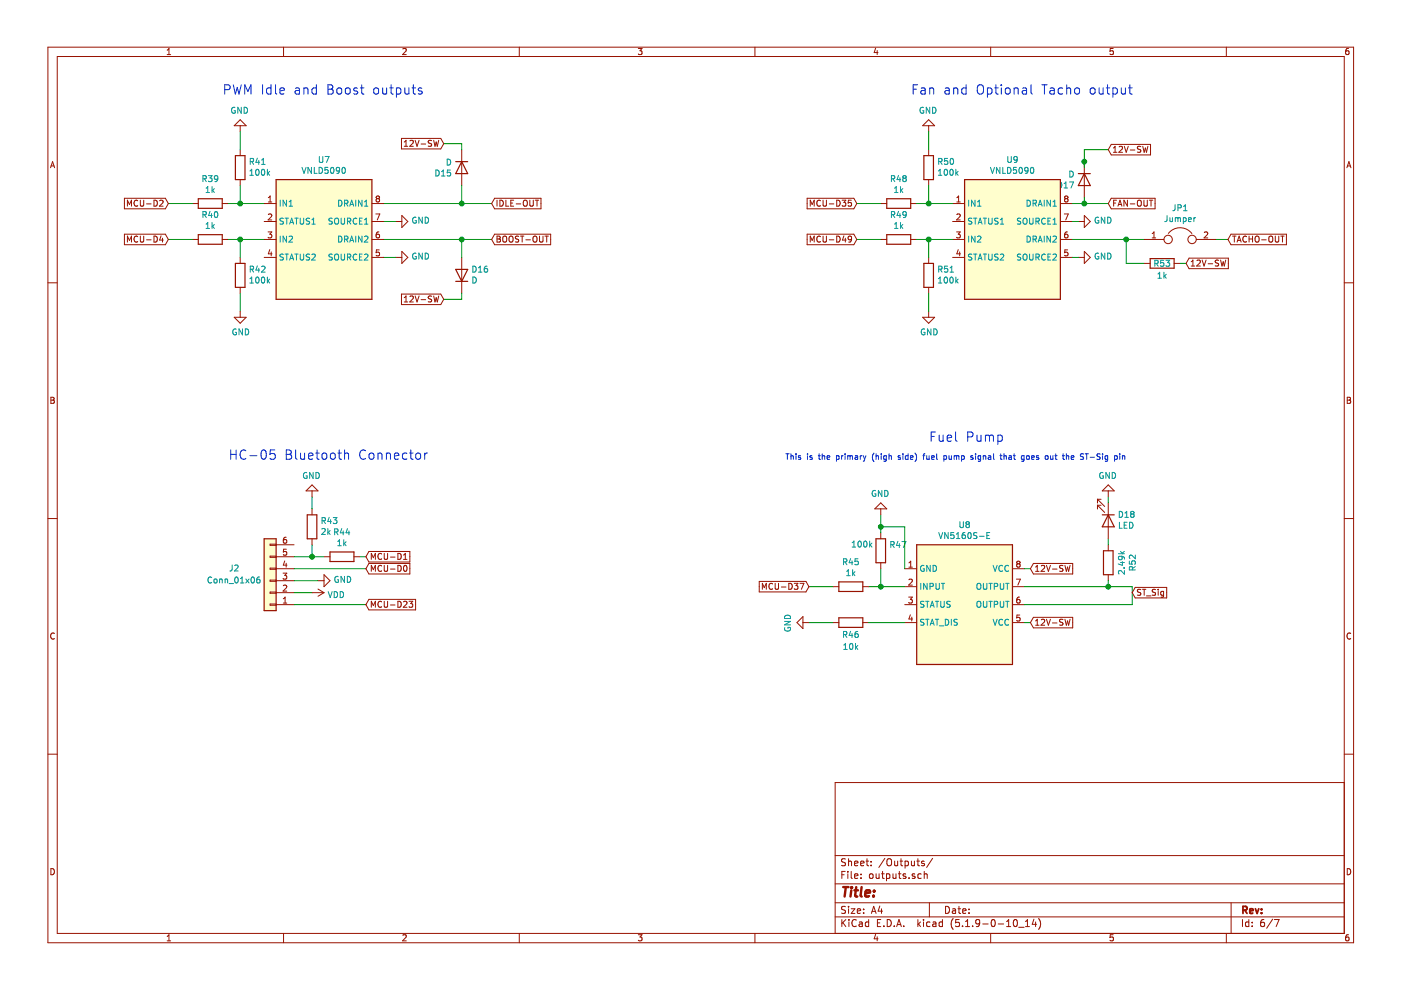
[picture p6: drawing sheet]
EESchema Schematic File Version 4
LIBS:NA6-cache
EELAYER 30 0
EELAYER END
$Descr A4 11693 8268
encoding utf-8
Sheet 6 7
Title ""
Date ""
Rev ""
Comp ""
Comment1 ""
Comment2 ""
Comment3 ""
Comment4 ""
$EndDescr
$Comp
L IC_Automotive:VNLD5090 U7
U 1 1
P 2600 1900
F 0 "U7" H 2700 2467 50  0000 C CNN
F 1 "VNLD5090" H 2700 2376 50  0000 C CNN
F 2 "Package_SO:SO-8_3.9x4.9mm_P1.27mm" H 2800 1200 50  0001 C CNN
F 3 "https://www.st.com/resource/en/datasheet/vnld5090-e.pdf" H 2600 1900 50  0001 C CNN
F 4 "STMicro" H 0   0   50  0001 C CNN "Manufacturer_Name"
F 5 "VNLD5090-E" H 0   0   50  0001 C CNN "Manufacturer_Part_Number"
F 6 "https://mouser.com/search/ProductDetail.aspx?R=0virtualkey0virtualkeyVNLD5090-E" H 0   0   50  0001 C CNN "URL"
F 7 "497-18682-ND" H 2600 1900 50  0001 C CNN "Digikey Part Number"
	1    2600 1900
	1    0    0    -1  
$EndComp
$Comp
L Device:R R39
U 1 1
P 1750 1700
F 0 "R39" V 1543 1700 50  0000 C CNN
F 1 "1k" V 1634 1700 50  0000 C CNN
F 2 "Resistor_SMD:R_0805_2012Metric_Pad1.15x1.40mm_HandSolder" V 1680 1700 50  0001 C CNN
F 3 "~" H 1750 1700 50  0001 C CNN
F 4 "Yageo" H 0   0   50  0001 C CNN "Manufacturer_Name"
F 5 "RC0805FR-071KL" H 0   0   50  0001 C CNN "Manufacturer_Part_Number"
F 6 "https://www.digikey.com/product-detail/en/yageo/RC0805FR-071KL/311-1.00KCRCT-ND/730391" H 0   0   50  0001 C CNN "URL"
F 7 "311-1.00KCRCT-ND" H 0   0   50  0001 C CNN "Digikey Part Number"
	1    1750 1700
	0    1    1    0   
$EndComp
$Comp
L Device:R R40
U 1 1
P 1750 2000
F 0 "R40" V 1543 2000 50  0000 C CNN
F 1 "1k" V 1634 2000 50  0000 C CNN
F 2 "Resistor_SMD:R_0805_2012Metric_Pad1.15x1.40mm_HandSolder" V 1680 2000 50  0001 C CNN
F 3 "~" H 1750 2000 50  0001 C CNN
F 4 "Yageo" H 0   0   50  0001 C CNN "Manufacturer_Name"
F 5 "RC0805FR-071KL" H 0   0   50  0001 C CNN "Manufacturer_Part_Number"
F 6 "https://www.digikey.com/product-detail/en/yageo/RC0805FR-071KL/311-1.00KCRCT-ND/730391" H 0   0   50  0001 C CNN "URL"
F 7 "311-1.00KCRCT-ND" H 0   0   50  0001 C CNN "Digikey Part Number"
	1    1750 2000
	0    1    1    0   
$EndComp
$Comp
L Device:R R42
U 1 1
P 2000 2300
F 0 "R42" H 1930 2254 50  0000 R CNN
F 1 "100k" H 1930 2345 50  0000 R CNN
F 2 "Resistor_SMD:R_0805_2012Metric_Pad1.15x1.40mm_HandSolder" V 1930 2300 50  0001 C CNN
F 3 "~" H 2000 2300 50  0001 C CNN
F 4 "Yageo" H 0   0   50  0001 C CNN "Manufacturer_Name"
F 5 "RC0805FR-07100KL" H 0   0   50  0001 C CNN "Manufacturer_Part_Number"
F 6 "https://www.digikey.com/product-detail/en/yageo/RC0805FR-07100KL/311-100KCRCT-ND/730491" H 0   0   50  0001 C CNN "URL"
F 7 "311-100KCRCT-ND" H 0   0   50  0001 C CNN "Digikey Part Number"
	1    2000 2300
	-1   0    0    1   
$EndComp
$Comp
L Device:R R41
U 1 1
P 2000 1400
F 0 "R41" H 1930 1354 50  0000 R CNN
F 1 "100k" H 1930 1445 50  0000 R CNN
F 2 "Resistor_SMD:R_0805_2012Metric_Pad1.15x1.40mm_HandSolder" V 1930 1400 50  0001 C CNN
F 3 "~" H 2000 1400 50  0001 C CNN
F 4 "Yageo" H 0   0   50  0001 C CNN "Manufacturer_Name"
F 5 "RC0805FR-07100KL" H 0   0   50  0001 C CNN "Manufacturer_Part_Number"
F 6 "https://www.digikey.com/product-detail/en/yageo/RC0805FR-07100KL/311-100KCRCT-ND/730491" H 0   0   50  0001 C CNN "URL"
F 7 "311-100KCRCT-ND" H 0   0   50  0001 C CNN "Digikey Part Number"
	1    2000 1400
	-1   0    0    1   
$EndComp
$Comp
L power:GND #PWR056
U 1 1
P 2000 1100
F 0 "#PWR056" H 2000 850 50  0001 C CNN
F 1 "GND" H 2005 927 50  0000 C CNN
F 2 "" H 2000 1100 50  0001 C CNN
F 3 "" H 2000 1100 50  0001 C CNN
	1    2000 1100
	-1   0    0    1   
$EndComp
$Comp
L power:GND #PWR057
U 1 1
P 2000 2600
F 0 "#PWR057" H 2000 2350 50  0001 C CNN
F 1 "GND" H 2005 2427 50  0000 C CNN
F 2 "" H 2000 2600 50  0001 C CNN
F 3 "" H 2000 2600 50  0001 C CNN
	1    2000 2600
	1    0    0    -1  
$EndComp
Wire Wire Line
	2000 2450 2000 2600
Wire Wire Line
	1900 2000 2000 2000
Wire Wire Line
	2000 2150 2000 2000
Connection ~ 2000 2000
Wire Wire Line
	2000 2000 2200 2000
Wire Wire Line
	1900 1700 2000 1700
Wire Wire Line
	2000 1550 2000 1700
Connection ~ 2000 1700
Wire Wire Line
	2000 1700 2200 1700
Wire Wire Line
	2000 1250 2000 1100
Text GLabel 1400 1700 0    50   Input ~ 0
MCU-D2
Text GLabel 1400 2000 0    50   Input ~ 0
MCU-D4
Wire Wire Line
	1400 2000 1600 2000
Wire Wire Line
	1600 1700 1400 1700
$Comp
L power:GND #PWR061
U 1 1
P 3300 1850
F 0 "#PWR061" H 3300 1600 50  0001 C CNN
F 1 "GND" V 3305 1722 50  0000 R CNN
F 2 "" H 3300 1850 50  0001 C CNN
F 3 "" H 3300 1850 50  0001 C CNN
	1    3300 1850
	0    -1   -1   0   
$EndComp
$Comp
L power:GND #PWR062
U 1 1
P 3300 2150
F 0 "#PWR062" H 3300 1900 50  0001 C CNN
F 1 "GND" V 3305 2022 50  0000 R CNN
F 2 "" H 3300 2150 50  0001 C CNN
F 3 "" H 3300 2150 50  0001 C CNN
	1    3300 2150
	0    -1   -1   0   
$EndComp
Wire Wire Line
	3300 2150 3200 2150
Wire Wire Line
	3200 1850 3300 1850
Text GLabel 4100 1700 2    50   Input ~ 0
IDLE-OUT
Text GLabel 4100 2000 2    50   Input ~ 0
BOOST-OUT
Wire Wire Line
	4100 1700 3850 1700
Wire Wire Line
	3200 2000 3850 2000
Text Notes 1850 800  0    78   ~ 0
PWM Idle and Boost outputs
$Comp
L IC_Automotive:VNLD5090 U9
U 1 1
P 8350 1900
F 0 "U9" H 8450 2467 50  0000 C CNN
F 1 "VNLD5090" H 8450 2376 50  0000 C CNN
F 2 "Package_SO:SO-8_3.9x4.9mm_P1.27mm" H 8550 1200 50  0001 C CNN
F 3 "https://www.st.com/resource/en/datasheet/vnld5090-e.pdf" H 8350 1900 50  0001 C CNN
F 4 "STMicro" H 0   0   50  0001 C CNN "Manufacturer_Name"
F 5 "VNLD5090-E" H 0   0   50  0001 C CNN "Manufacturer_Part_Number"
F 6 "https://mouser.com/search/ProductDetail.aspx?R=0virtualkey0virtualkeyVNLD5090-E" H 0   0   50  0001 C CNN "URL"
F 7 "497-18682-ND" H 8350 1900 50  0001 C CNN "Digikey Part Number"
	1    8350 1900
	1    0    0    -1  
$EndComp
$Comp
L Device:R R48
U 1 1
P 7500 1700
F 0 "R48" V 7293 1700 50  0000 C CNN
F 1 "1k" V 7384 1700 50  0000 C CNN
F 2 "Resistor_SMD:R_0805_2012Metric_Pad1.15x1.40mm_HandSolder" V 7430 1700 50  0001 C CNN
F 3 "~" H 7500 1700 50  0001 C CNN
F 4 "Yageo" H 0   0   50  0001 C CNN "Manufacturer_Name"
F 5 "RC0805FR-071KL" H 0   0   50  0001 C CNN "Manufacturer_Part_Number"
F 6 "https://www.digikey.com/product-detail/en/yageo/RC0805FR-071KL/311-1.00KCRCT-ND/730391" H 0   0   50  0001 C CNN "URL"
F 7 "311-1.00KCRCT-ND" H 0   0   50  0001 C CNN "Digikey Part Number"
	1    7500 1700
	0    1    1    0   
$EndComp
$Comp
L Device:R R49
U 1 1
P 7500 2000
F 0 "R49" V 7293 2000 50  0000 C CNN
F 1 "1k" V 7384 2000 50  0000 C CNN
F 2 "Resistor_SMD:R_0805_2012Metric_Pad1.15x1.40mm_HandSolder" V 7430 2000 50  0001 C CNN
F 3 "~" H 7500 2000 50  0001 C CNN
F 4 "Yageo" H 0   0   50  0001 C CNN "Manufacturer_Name"
F 5 "RC0805FR-071KL" H 0   0   50  0001 C CNN "Manufacturer_Part_Number"
F 6 "https://www.digikey.com/product-detail/en/yageo/RC0805FR-071KL/311-1.00KCRCT-ND/730391" H 0   0   50  0001 C CNN "URL"
F 7 "311-1.00KCRCT-ND" H 0   0   50  0001 C CNN "Digikey Part Number"
	1    7500 2000
	0    1    1    0   
$EndComp
$Comp
L Device:R R51
U 1 1
P 7750 2300
F 0 "R51" H 7680 2254 50  0000 R CNN
F 1 "100k" H 7680 2345 50  0000 R CNN
F 2 "Resistor_SMD:R_0805_2012Metric_Pad1.15x1.40mm_HandSolder" V 7680 2300 50  0001 C CNN
F 3 "~" H 7750 2300 50  0001 C CNN
F 4 "Yageo" H 0   0   50  0001 C CNN "Manufacturer_Name"
F 5 "RC0805FR-07100KL" H 0   0   50  0001 C CNN "Manufacturer_Part_Number"
F 6 "https://www.digikey.com/product-detail/en/yageo/RC0805FR-07100KL/311-100KCRCT-ND/730491" H 0   0   50  0001 C CNN "URL"
F 7 "311-100KCRCT-ND" H 0   0   50  0001 C CNN "Digikey Part Number"
	1    7750 2300
	-1   0    0    1   
$EndComp
$Comp
L Device:R R50
U 1 1
P 7750 1400
F 0 "R50" H 7680 1354 50  0000 R CNN
F 1 "100k" H 7680 1445 50  0000 R CNN
F 2 "Resistor_SMD:R_0805_2012Metric_Pad1.15x1.40mm_HandSolder" V 7680 1400 50  0001 C CNN
F 3 "~" H 7750 1400 50  0001 C CNN
F 4 "Yageo" H 0   0   50  0001 C CNN "Manufacturer_Name"
F 5 "RC0805FR-07100KL" H 0   0   50  0001 C CNN "Manufacturer_Part_Number"
F 6 "https://www.digikey.com/product-detail/en/yageo/RC0805FR-07100KL/311-100KCRCT-ND/730491" H 0   0   50  0001 C CNN "URL"
F 7 "311-100KCRCT-ND" H 0   0   50  0001 C CNN "Digikey Part Number"
	1    7750 1400
	-1   0    0    1   
$EndComp
$Comp
L power:GND #PWR065
U 1 1
P 7750 1100
F 0 "#PWR065" H 7750 850 50  0001 C CNN
F 1 "GND" H 7755 927 50  0000 C CNN
F 2 "" H 7750 1100 50  0001 C CNN
F 3 "" H 7750 1100 50  0001 C CNN
	1    7750 1100
	-1   0    0    1   
$EndComp
$Comp
L power:GND #PWR066
U 1 1
P 7750 2600
F 0 "#PWR066" H 7750 2350 50  0001 C CNN
F 1 "GND" H 7755 2427 50  0000 C CNN
F 2 "" H 7750 2600 50  0001 C CNN
F 3 "" H 7750 2600 50  0001 C CNN
	1    7750 2600
	1    0    0    -1  
$EndComp
Wire Wire Line
	7750 2450 7750 2600
Wire Wire Line
	7650 2000 7750 2000
Wire Wire Line
	7750 2150 7750 2000
Connection ~ 7750 2000
Wire Wire Line
	7750 2000 7950 2000
Wire Wire Line
	7650 1700 7750 1700
Wire Wire Line
	7750 1550 7750 1700
Connection ~ 7750 1700
Wire Wire Line
	7750 1700 7950 1700
Wire Wire Line
	7750 1250 7750 1100
Text GLabel 7150 1700 0    50   Input ~ 0
MCU-D35
Text GLabel 7150 2000 0    50   Input ~ 0
MCU-D49
Wire Wire Line
	7150 2000 7350 2000
Wire Wire Line
	7350 1700 7150 1700
$Comp
L power:GND #PWR067
U 1 1
P 9000 1850
F 0 "#PWR067" H 9000 1600 50  0001 C CNN
F 1 "GND" V 9005 1722 50  0000 R CNN
F 2 "" H 9000 1850 50  0001 C CNN
F 3 "" H 9000 1850 50  0001 C CNN
	1    9000 1850
	0    -1   -1   0   
$EndComp
$Comp
L power:GND #PWR068
U 1 1
P 9000 2150
F 0 "#PWR068" H 9000 1900 50  0001 C CNN
F 1 "GND" V 9005 2022 50  0000 R CNN
F 2 "" H 9000 2150 50  0001 C CNN
F 3 "" H 9000 2150 50  0001 C CNN
	1    9000 2150
	0    -1   -1   0   
$EndComp
Text GLabel 9250 1700 2    50   Input ~ 0
FAN-OUT
Text Notes 7600 800  0    78   ~ 0
Fan and Optional Tacho output
$Comp
L Device:D D16
U 1 1
P 3850 2300
F 0 "D16" V 3896 2221 50  0000 R CNN
F 1 "D" V 3805 2221 50  0000 R CNN
F 2 "Diode_SMD:D_SOD-323" H 3850 2300 50  0001 C CNN
F 3 "~" H 3850 2300 50  0001 C CNN
F 4 "Micro Commercial Co" H 0   0   50  0001 C CNN "Manufacturer_Name"
F 5 "1N4448WX-TP" H 0   0   50  0001 C CNN "Manufacturer_Part_Number"
F 6 "https://www.digikey.com/product-detail/en/micro-commercial-co/1N4448WX-TP/1N4448WXTPMSCT-ND/789338" H 0   0   50  0001 C CNN "URL"
F 7 "1N4448WXTPMSCT-ND" H 0   0   50  0001 C CNN "Digikey Part Number"
	1    3850 2300
	0    -1   -1   0   
$EndComp
$Comp
L Device:D D15
U 1 1
P 3850 1400
F 0 "D15" V 3804 1479 50  0000 L CNN
F 1 "D" V 3895 1479 50  0000 L CNN
F 2 "Diode_SMD:D_SOD-323" H 3850 1400 50  0001 C CNN
F 3 "~" H 3850 1400 50  0001 C CNN
F 4 "Micro Commercial Co" H 0   0   50  0001 C CNN "Manufacturer_Name"
F 5 "1N4448WX-TP" H 0   0   50  0001 C CNN "Manufacturer_Part_Number"
F 6 "https://www.digikey.com/product-detail/en/micro-commercial-co/1N4448WX-TP/1N4448WXTPMSCT-ND/789338" H 0   0   50  0001 C CNN "URL"
F 7 "1N4448WXTPMSCT-ND" H 0   0   50  0001 C CNN "Digikey Part Number"
	1    3850 1400
	0    1    1    0   
$EndComp
Text GLabel 3700 2500 0    50   Input ~ 0
12V-SW
Text GLabel 3700 1200 0    50   Input ~ 0
12V-SW
Wire Wire Line
	3700 1200 3850 1200
Wire Wire Line
	3850 1200 3850 1250
Wire Wire Line
	3850 1550 3850 1700
Connection ~ 3850 1700
Wire Wire Line
	3850 1700 3200 1700
Wire Wire Line
	3850 2000 3850 2150
Connection ~ 3850 2000
Wire Wire Line
	3850 2000 4100 2000
Wire Wire Line
	3850 2450 3850 2500
Wire Wire Line
	3850 2500 3700 2500
$Comp
L Connector_Generic:Conn_01x06 J2
U 1 1
P 2250 4850
F 0 "J2" H 2550 4750 50  0000 C CNN
F 1 "Conn_01x06" H 2550 4850 50  0000 C CNN
F 2 "Connector_PinHeader_2.54mm:PinHeader_1x06_P2.54mm_Vertical" H 2250 4850 50  0001 C CNN
F 3 "~" H 2250 4850 50  0001 C CNN
	1    2250 4850
	-1   0    0    1   
$EndComp
Text GLabel 3050 5050 2    50   Input ~ 0
MCU-D23
$Comp
L power:VDD #PWR059
U 1 1
P 2600 4950
F 0 "#PWR059" H 2600 4800 50  0001 C CNN
F 1 "VDD" V 2617 5078 50  0000 L CNN
F 2 "" H 2600 4950 50  0001 C CNN
F 3 "" H 2600 4950 50  0001 C CNN
	1    2600 4950
	0    1    1    0   
$EndComp
Wire Wire Line
	2600 4950 2450 4950
$Comp
L power:GND #PWR060
U 1 1
P 2650 4850
F 0 "#PWR060" H 2650 4600 50  0001 C CNN
F 1 "GND" V 2655 4722 50  0000 R CNN
F 2 "" H 2650 4850 50  0001 C CNN
F 3 "" H 2650 4850 50  0001 C CNN
	1    2650 4850
	0    -1   -1   0   
$EndComp
Wire Wire Line
	2650 4850 2450 4850
Text GLabel 3050 4750 2    50   Input ~ 0
MCU-D0
Wire Wire Line
	3050 4750 2450 4750
Wire Wire Line
	2450 5050 3050 5050
Text GLabel 3050 4650 2    50   Input ~ 0
MCU-D1
$Comp
L Device:R R44
U 1 1
P 2850 4650
F 0 "R44" V 2643 4650 50  0000 C CNN
F 1 "1k" V 2734 4650 50  0000 C CNN
F 2 "Resistor_SMD:R_0805_2012Metric_Pad1.15x1.40mm_HandSolder" V 2780 4650 50  0001 C CNN
F 3 "~" H 2850 4650 50  0001 C CNN
F 4 "Yageo" H -2400 500 50  0001 C CNN "Manufacturer_Name"
F 5 "RC0805FR-071KL" H -2400 500 50  0001 C CNN "Manufacturer_Part_Number"
F 6 "https://www.digikey.com/product-detail/en/yageo/RC0805FR-071KL/311-1.00KCRCT-ND/730391" H -2400 500 50  0001 C CNN "URL"
F 7 "311-1.00KCRCT-ND" H -2400 500 50  0001 C CNN "Digikey Part Number"
	1    2850 4650
	0    1    1    0   
$EndComp
$Comp
L Device:R R43
U 1 1
P 2600 4400
F 0 "R43" H 2530 4354 50  0000 R CNN
F 1 "2k" H 2530 4445 50  0000 R CNN
F 2 "Resistor_SMD:R_0805_2012Metric_Pad1.15x1.40mm_HandSolder" V 2530 4400 50  0001 C CNN
F 3 "~" H 2600 4400 50  0001 C CNN
F 4 "Yageo" H -2400 500 50  0001 C CNN "Manufacturer_Name"
F 5 "RC0805FR-072KL" H -2400 500 50  0001 C CNN "Manufacturer_Part_Number"
F 6 "https://www.digikey.com/product-detail/en/yageo/RC0805FR-072KL/311-2.00KCRCT-ND/730611" H -2400 500 50  0001 C CNN "URL"
F 7 "311-2.00KCRCT-ND" H -2400 500 50  0001 C CNN "Digikey Part Number"
	1    2600 4400
	-1   0    0    1   
$EndComp
Wire Wire Line
	2450 4650 2600 4650
Wire Wire Line
	3000 4650 3050 4650
Wire Wire Line
	2600 4550 2600 4650
Connection ~ 2600 4650
Wire Wire Line
	2600 4650 2700 4650
$Comp
L power:GND #PWR058
U 1 1
P 2600 4150
F 0 "#PWR058" H 2600 3900 50  0001 C CNN
F 1 "GND" H 2605 3977 50  0000 C CNN
F 2 "" H 2600 4150 50  0001 C CNN
F 3 "" H 2600 4150 50  0001 C CNN
	1    2600 4150
	-1   0    0    1   
$EndComp
Wire Wire Line
	2600 4150 2600 4250
Text Notes 1900 3850 0    78   ~ 0
HC-05 Bluetooth Connector
$Comp
L Device:D D17
U 1 1
P 9050 1500
F 0 "D17" V 9004 1579 50  0000 L CNN
F 1 "D" V 9095 1579 50  0000 L CNN
F 2 "Diode_SMD:D_SOD-323" H 9050 1500 50  0001 C CNN
F 3 "~" H 9050 1500 50  0001 C CNN
F 4 "Micro Commercial Co" H 0   0   50  0001 C CNN "Manufacturer_Name"
F 5 "1N4448WX-TP" H 0   0   50  0001 C CNN "Manufacturer_Part_Number"
F 6 "https://www.digikey.com/product-detail/en/micro-commercial-co/1N4448WX-TP/1N4448WXTPMSCT-ND/789338" H 0   0   50  0001 C CNN "URL"
F 7 "1N4448WXTPMSCT-ND" H 0   0   50  0001 C CNN "Digikey Part Number"
	1    9050 1500
	0    1    1    0   
$EndComp
Text GLabel 9250 1250 2    50   Input ~ 0
12V-SW
Wire Wire Line
	8950 1700 9050 1700
Wire Wire Line
	9050 1650 9050 1700
Connection ~ 9050 1700
Wire Wire Line
	9050 1700 9250 1700
Wire Wire Line
	9050 1250 9250 1250
Wire Wire Line
	9050 1250 9050 1350
Connection ~ 9050 1350
Wire Wire Line
	9050 1350 9050 1400
$Comp
L Device:R R45
U 1 1
P 7100 4900
F 0 "R45" V 6893 4900 50  0000 C CNN
F 1 "1k" V 6984 4900 50  0000 C CNN
F 2 "Resistor_SMD:R_0805_2012Metric_Pad1.15x1.40mm_HandSolder" V 7030 4900 50  0001 C CNN
F 3 "~" H 7100 4900 50  0001 C CNN
F 4 "Yageo" H -400 3200 50  0001 C CNN "Manufacturer_Name"
F 5 "RC0805FR-071KL" H -400 3200 50  0001 C CNN "Manufacturer_Part_Number"
F 6 "https://www.digikey.com/product-detail/en/yageo/RC0805FR-071KL/311-1.00KCRCT-ND/730391" H -400 3200 50  0001 C CNN "URL"
F 7 "311-1.00KCRCT-ND" H -400 3200 50  0001 C CNN "Digikey Part Number"
	1    7100 4900
	0    1    1    0   
$EndComp
$Comp
L Device:R R47
U 1 1
P 7350 4600
F 0 "R47" H 7280 4554 50  0000 R CNN
F 1 "100k" H 7600 4550 50  0000 R CNN
F 2 "Resistor_SMD:R_0805_2012Metric_Pad1.15x1.40mm_HandSolder" V 7280 4600 50  0001 C CNN
F 3 "~" H 7350 4600 50  0001 C CNN
F 4 "Yageo" H -400 3200 50  0001 C CNN "Manufacturer_Name"
F 5 "RC0805FR-07100KL" H -400 3200 50  0001 C CNN "Manufacturer_Part_Number"
F 6 "https://www.digikey.com/product-detail/en/yageo/RC0805FR-07100KL/311-100KCRCT-ND/730491" H -400 3200 50  0001 C CNN "URL"
F 7 "311-100KCRCT-ND" H -400 3200 50  0001 C CNN "Digikey Part Number"
	1    7350 4600
	-1   0    0    1   
$EndComp
$Comp
L power:GND #PWR064
U 1 1
P 7350 4300
F 0 "#PWR064" H 7350 4050 50  0001 C CNN
F 1 "GND" H 7355 4127 50  0000 C CNN
F 2 "" H 7350 4300 50  0001 C CNN
F 3 "" H 7350 4300 50  0001 C CNN
	1    7350 4300
	-1   0    0    1   
$EndComp
Wire Wire Line
	7250 4900 7350 4900
Wire Wire Line
	7350 4750 7350 4900
Connection ~ 7350 4900
Wire Wire Line
	7350 4900 7550 4900
Wire Wire Line
	7350 4450 7350 4400
Text GLabel 6750 4900 0    50   Input ~ 0
MCU-D37
Wire Wire Line
	6950 4900 6750 4900
Text Notes 7750 3700 0    78   ~ 0
Fuel Pump
Text GLabel 8600 4750 2    50   Input ~ 0
12V-SW
Wire Wire Line
	9000 2150 8950 2150
Wire Wire Line
	8950 1850 9000 1850
$Comp
L Device:R R53
U 1 1
P 9700 2200
F 0 "R53" V 9700 2200 50  0000 C CNN
F 1 "1k" V 9800 2200 50  0000 C CNN
F 2 "Resistor_SMD:R_0805_2012Metric_Pad1.15x1.40mm_HandSolder" V 9630 2200 50  0001 C CNN
F 3 "~" H 9700 2200 50  0001 C CNN
F 4 "Yageo" H 2200 500 50  0001 C CNN "Manufacturer_Name"
F 5 "RC0805FR-071KL" H 2200 500 50  0001 C CNN "Manufacturer_Part_Number"
F 6 "https://www.digikey.com/product-detail/en/yageo/RC0805FR-071KL/311-1.00KCRCT-ND/730391" H 2200 500 50  0001 C CNN "URL"
F 7 "311-1.00KCRCT-ND" H 2200 500 50  0001 C CNN "Digikey Part Number"
	1    9700 2200
	0    1    1    0   
$EndComp
$Comp
L IC_Automotive:VN5160S-E U8
U 1 1
P 7950 4950
F 0 "U8" H 8050 5517 50  0000 C CNN
F 1 "VN5160S-E" H 8050 5426 50  0000 C CNN
F 2 "Package_SO:SO-8_3.9x4.9mm_P1.27mm" H 8150 4250 50  0001 C CNN
F 3 "https://www.st.com/resource/en/datasheet/vn5160s-e.pdf" H 7950 4950 50  0001 C CNN
F 4 "497-19720-ND" H 7950 4950 50  0001 C CNN "Digikey Part Number"
F 5 "STMicro" H 7950 4950 50  0001 C CNN "Manufacturer_Name"
F 6 "VN5160S-E" H 7950 4950 50  0001 C CNN "Manufacturer_Part_Number"
F 7 "https://www.digikey.com.au/products/en?keywords=VN5160S-E" H 7950 4950 50  0001 C CNN "URL"
	1    7950 4950
	1    0    0    -1  
$EndComp
Wire Wire Line
	7550 4750 7550 4400
Wire Wire Line
	7550 4400 7350 4400
Connection ~ 7350 4400
Wire Wire Line
	7350 4400 7350 4300
Wire Wire Line
	8600 4750 8550 4750
Text GLabel 8600 5200 2    50   Input ~ 0
12V-SW
Wire Wire Line
	8600 5200 8550 5200
Text GLabel 9450 4950 2    50   Input ~ 0
ST_Sig
$Comp
L Device:R R46
U 1 1
P 7100 5200
F 0 "R46" V 7200 5200 50  0000 C CNN
F 1 "10k" V 7300 5200 50  0000 C CNN
F 2 "Resistor_SMD:R_0805_2012Metric" V 7030 5200 50  0001 C CNN
F 3 "~" H 7100 5200 50  0001 C CNN
F 4 "Yageo" H -400 3500 50  0001 C CNN "Manufacturer_Name"
F 5 "RC0805JR-0710KL" H -400 3500 50  0001 C CNN "Manufacturer_Part_Number"
F 6 "" H -400 3500 50  0001 C CNN "URL"
F 7 "311-10KARCT-ND" H -400 3500 50  0001 C CNN "Digikey Part Number"
	1    7100 5200
	0    1    1    0   
$EndComp
$Comp
L power:GND #PWR063
U 1 1
P 6750 5200
F 0 "#PWR063" H 6750 4950 50  0001 C CNN
F 1 "GND" H 6755 5027 50  0000 C CNN
F 2 "" H 6750 5200 50  0001 C CNN
F 3 "" H 6750 5200 50  0001 C CNN
	1    6750 5200
	0    1    1    0   
$EndComp
Wire Wire Line
	7250 5200 7550 5200
Wire Wire Line
	6950 5200 6750 5200
$Comp
L Device:LED D18
U 1 1
P 9250 4350
F 0 "D18" V 9197 4428 50  0000 L CNN
F 1 "LED" V 9288 4428 50  0000 L CNN
F 2 "LED_SMD:LED_0805_2012Metric" H 9250 4350 50  0001 C CNN
F 3 "~" H 9250 4350 50  0001 C CNN
F 4 "475-1415-1-ND" H 9250 4350 50  0001 C CNN "Digikey Part Number"
F 5 "Osram" H 9250 4350 50  0001 C CNN "Manufacturer_Name"
F 6 "LH R974-LP-1" H 9250 4350 50  0001 C CNN "Manufacturer_Part_Number"
F 7 "https://www.digikey.com/product-detail/en/osram-opto-semiconductors-inc/LH-R974-LP-1/475-1415-1-ND/1802604" H 9250 4350 50  0001 C CNN "URL"
	1    9250 4350
	0    1    1    0   
$EndComp
$Comp
L Device:R R52
U 1 1
P 9250 4700
F 0 "R52" V 9043 4700 50  0000 C CNN
F 1 "2.49k" V 9134 4700 50  0000 C CNN
F 2 "Resistor_SMD:R_0805_2012Metric" V 9180 4700 50  0001 C CNN
F 3 "~" H 9250 4700 50  0001 C CNN
F 4 "Yageo" H 1750 3000 50  0001 C CNN "Manufacturer_Name"
F 5 "RT0805BRD072K49L" H 1750 3000 50  0001 C CNN "Manufacturer_Part_Number"
F 6 "" H 1750 3000 50  0001 C CNN "URL"
F 7 "YAG1854CT-ND" H 1750 3000 50  0001 C CNN "Digikey Part Number"
	1    9250 4700
	-1   0    0    1   
$EndComp
Wire Wire Line
	8550 4900 9250 4900
Wire Wire Line
	8550 5050 9450 5050
Wire Wire Line
	9450 4900 9450 5050
Wire Wire Line
	9250 4850 9250 4900
Connection ~ 9250 4900
Wire Wire Line
	9250 4900 9450 4900
Wire Wire Line
	9250 4500 9250 4550
$Comp
L power:GND #PWR069
U 1 1
P 9250 4150
F 0 "#PWR069" H 9250 3900 50  0001 C CNN
F 1 "GND" H 9255 3977 50  0000 C CNN
F 2 "" H 9250 4150 50  0001 C CNN
F 3 "" H 9250 4150 50  0001 C CNN
	1    9250 4150
	-1   0    0    1   
$EndComp
Wire Wire Line
	9250 4150 9250 4200
$Comp
L Device:Jumper JP1
U 1 1
P 9850 2000
F 0 "JP1" H 9850 2264 50  0000 C CNN
F 1 "Jumper" H 9850 2173 50  0000 C CNN
F 2 "Connector_PinHeader_2.54mm:PinHeader_1x02_P2.54mm_Vertical" H 9850 2000 50  0001 C CNN
F 3 "~" H 9850 2000 50  0001 C CNN
	1    9850 2000
	1    0    0    -1  
$EndComp
Text GLabel 9900 2200 2    50   Input ~ 0
12V-SW
Wire Wire Line
	9900 2200 9850 2200
Wire Wire Line
	8950 2000 9400 2000
Wire Wire Line
	9550 2200 9400 2200
Wire Wire Line
	9400 2200 9400 2000
Connection ~ 9400 2000
Wire Wire Line
	9400 2000 9550 2000
Text GLabel 10250 2000 2    50   Input ~ 0
TACHO-OUT
Wire Wire Line
	10250 2000 10150 2000
Text Notes 6550 3850 0    47   ~ 0
This is the primary (high side) fuel pump signal that goes out the ST-Sig pin
$EndSCHEMATC
